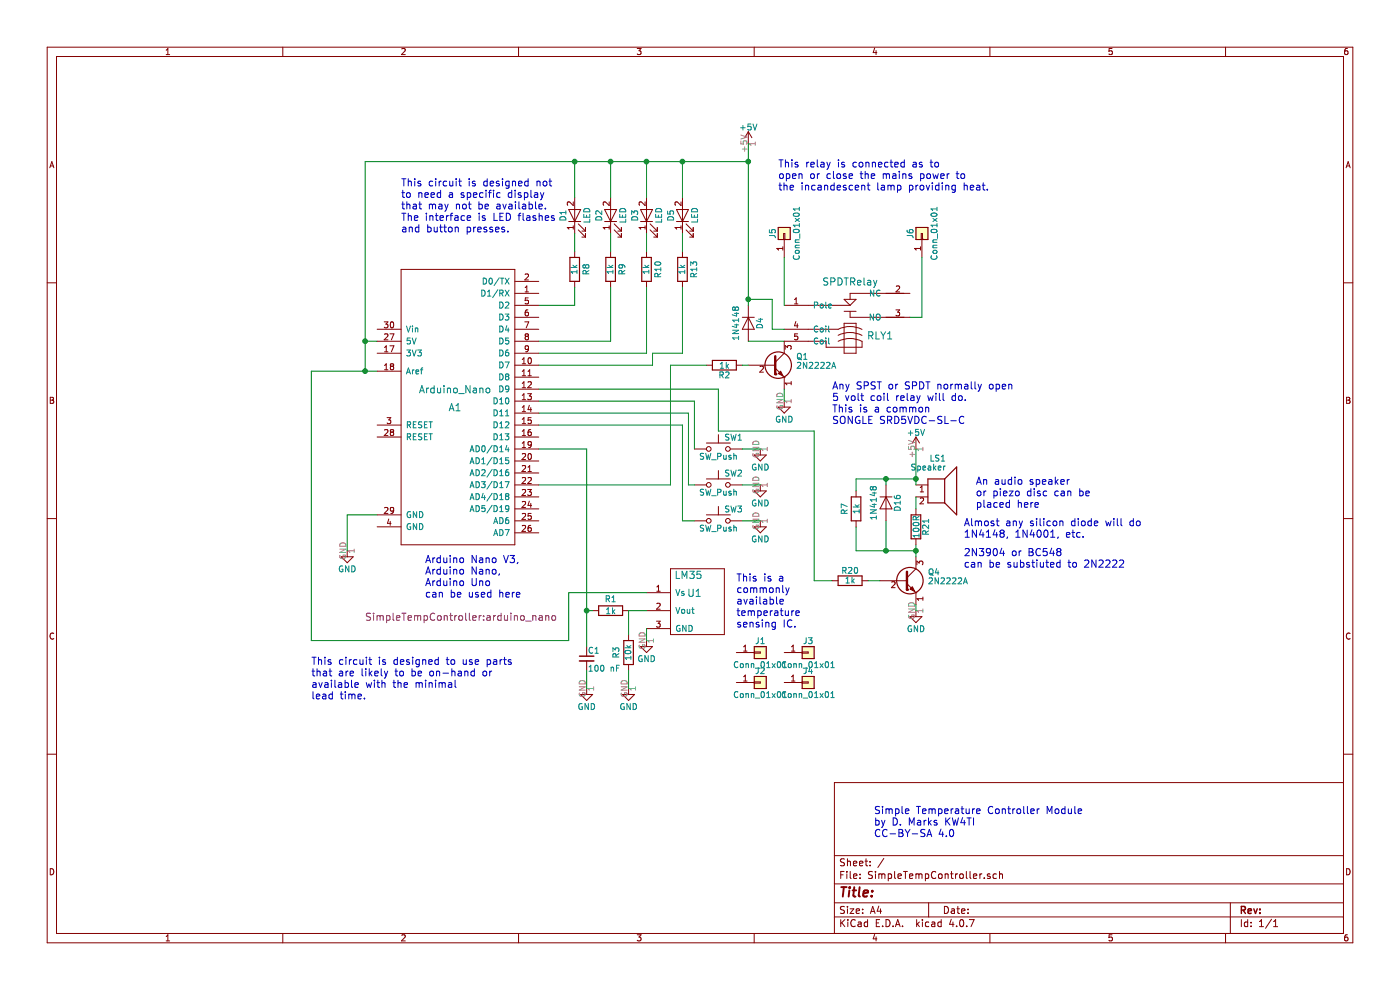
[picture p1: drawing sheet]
EESchema Schematic File Version 2
LIBS:power
LIBS:device
LIBS:switches
LIBS:relays
LIBS:motors
LIBS:transistors
LIBS:conn
LIBS:linear
LIBS:regul
LIBS:74xx
LIBS:cmos4000
LIBS:adc-dac
LIBS:memory
LIBS:xilinx
LIBS:microcontrollers
LIBS:dsp
LIBS:microchip
LIBS:analog_switches
LIBS:motorola
LIBS:texas
LIBS:intel
LIBS:audio
LIBS:interface
LIBS:digital-audio
LIBS:philips
LIBS:display
LIBS:cypress
LIBS:siliconi
LIBS:opto
LIBS:atmel
LIBS:contrib
LIBS:valves
LIBS:arduino_nano
LIBS:lm35
LIBS:spdtrelay
LIBS:SimpleTempController-cache
EELAYER 25 0
EELAYER END
$Descr A4 11693 8268
encoding utf-8
Sheet 1 1
Title ""
Date ""
Rev ""
Comp ""
Comment1 ""
Comment2 ""
Comment3 ""
Comment4 ""
$EndDescr
$Comp
L Arduino_Nano A1
U 1 1
P 3800 3400
F 0 "A1" H 3800 3400 60  0000 C CNN
F 1 "Arduino_Nano" H 3800 3550 60  0000 C CNN
F 2 "SimpleTempController:arduino_nano" H 3850 1650 60  0000 C CNN
F 3 "" H 3800 3400 60  0000 C CNN
	1    3800 3400
	1    0    0    -1  
$EndComp
$Comp
L GND #PWR1
U 1 1
P 2900 4600
F 0 "#PWR1" H 2900 4350 50  0001 C CNN
F 1 "GND" H 2900 4450 50  0000 C CNN
F 2 "" H 2900 4600 50  0001 C CNN
F 3 "" H 2900 4600 50  0001 C CNN
	1    2900 4600
	1    0    0    -1  
$EndComp
$Comp
L +5V #PWR5
U 1 1
P 6250 1200
F 0 "#PWR5" H 6250 1050 50  0001 C CNN
F 1 "+5V" H 6250 1340 50  0000 C CNN
F 2 "" H 6250 1200 50  0001 C CNN
F 3 "" H 6250 1200 50  0001 C CNN
	1    6250 1200
	1    0    0    -1  
$EndComp
Text Notes 7300 7000 0    60   ~ 0
Simple Temperature Controller Module\nby D. Marks KW4TI\nCC-BY-SA 4.0
$Comp
L SW_Push SW2
U 1 1
P 6000 4050
F 0 "SW2" H 6050 4150 50  0000 L CNN
F 1 "SW_Push" H 6000 3990 50  0000 C CNN
F 2 "Buttons_Switches_THT:SW_PUSH_6mm" H 6000 4250 50  0001 C CNN
F 3 "" H 6000 4250 50  0001 C CNN
	1    6000 4050
	1    0    0    -1  
$EndComp
$Comp
L SW_Push SW3
U 1 1
P 6000 4350
F 0 "SW3" H 6050 4450 50  0000 L CNN
F 1 "SW_Push" H 6000 4290 50  0000 C CNN
F 2 "Buttons_Switches_THT:SW_PUSH_6mm" H 6000 4550 50  0001 C CNN
F 3 "" H 6000 4550 50  0001 C CNN
	1    6000 4350
	1    0    0    -1  
$EndComp
$Comp
L GND #PWR6
U 1 1
P 6350 3750
F 0 "#PWR6" H 6350 3500 50  0001 C CNN
F 1 "GND" H 6350 3600 50  0000 C CNN
F 2 "" H 6350 3750 50  0001 C CNN
F 3 "" H 6350 3750 50  0001 C CNN
	1    6350 3750
	1    0    0    -1  
$EndComp
$Comp
L GND #PWR7
U 1 1
P 6350 4050
F 0 "#PWR7" H 6350 3800 50  0001 C CNN
F 1 "GND" H 6350 3900 50  0000 C CNN
F 2 "" H 6350 4050 50  0001 C CNN
F 3 "" H 6350 4050 50  0001 C CNN
	1    6350 4050
	1    0    0    -1  
$EndComp
$Comp
L GND #PWR8
U 1 1
P 6350 4350
F 0 "#PWR8" H 6350 4100 50  0001 C CNN
F 1 "GND" H 6350 4200 50  0000 C CNN
F 2 "" H 6350 4350 50  0001 C CNN
F 3 "" H 6350 4350 50  0001 C CNN
	1    6350 4350
	1    0    0    -1  
$EndComp
$Comp
L 2N3904 Q4
U 1 1
P 7550 4850
F 0 "Q4" H 7750 4925 50  0000 L CNN
F 1 "2N2222A" H 7750 4850 50  0000 L CNN
F 2 "TO_SOT_Packages_THT:TO-92_Molded_Narrow" H 7750 4775 50  0001 L CIN
F 3 "" H 7550 4850 50  0001 L CNN
	1    7550 4850
	1    0    0    -1  
$EndComp
$Comp
L R R20
U 1 1
P 7100 4850
F 0 "R20" V 7180 4850 50  0000 C CNN
F 1 "1k" V 7100 4850 50  0000 C CNN
F 2 "Resistors_THT:R_Axial_DIN0207_L6.3mm_D2.5mm_P7.62mm_Horizontal" V 7030 4850 50  0001 C CNN
F 3 "" H 7100 4850 50  0001 C CNN
	1    7100 4850
	0    -1   -1   0   
$EndComp
$Comp
L GND #PWR11
U 1 1
P 7650 5100
F 0 "#PWR11" H 7650 4850 50  0001 C CNN
F 1 "GND" H 7650 4950 50  0000 C CNN
F 2 "" H 7650 5100 50  0001 C CNN
F 3 "" H 7650 5100 50  0001 C CNN
	1    7650 5100
	1    0    0    -1  
$EndComp
$Comp
L R R2
U 1 1
P 6050 3050
F 0 "R2" V 6130 3050 50  0000 C CNN
F 1 "1k" V 6050 3050 50  0000 C CNN
F 2 "Resistors_THT:R_Axial_DIN0207_L6.3mm_D2.5mm_P7.62mm_Horizontal" V 5980 3050 50  0001 C CNN
F 3 "" H 6050 3050 50  0001 C CNN
	1    6050 3050
	0    1    1    0   
$EndComp
$Comp
L GND #PWR9
U 1 1
P 6550 3350
F 0 "#PWR9" H 6550 3100 50  0001 C CNN
F 1 "GND" H 6550 3200 50  0000 C CNN
F 2 "" H 6550 3350 50  0001 C CNN
F 3 "" H 6550 3350 50  0001 C CNN
	1    6550 3350
	1    0    0    -1  
$EndComp
$Comp
L R R8
U 1 1
P 4800 2250
F 0 "R8" V 4700 2250 50  0000 C CNN
F 1 "1k" V 4800 2250 50  0000 C CNN
F 2 "Resistors_THT:R_Axial_DIN0207_L6.3mm_D2.5mm_P7.62mm_Horizontal" V 4730 2250 50  0001 C CNN
F 3 "" H 4800 2250 50  0001 C CNN
	1    4800 2250
	-1   0    0    1   
$EndComp
Text Notes 6950 3550 0    60   ~ 0
Any SPST or SPDT normally open\n5 volt coil relay will do.\nThis is a common\nSONGLE SRD5VDC-SL-C
Text Notes 6500 1600 0    60   ~ 0
This relay is connected as to\nopen or close the mains power to\nthe incandescent lamp providing heat.
$Comp
L SW_Push SW1
U 1 1
P 6000 3750
F 0 "SW1" H 6050 3850 50  0000 L CNN
F 1 "SW_Push" H 6000 3690 50  0000 C CNN
F 2 "Buttons_Switches_THT:SW_PUSH_6mm" H 6000 3950 50  0001 C CNN
F 3 "" H 6000 3950 50  0001 C CNN
	1    6000 3750
	1    0    0    -1  
$EndComp
$Comp
L LED D1
U 1 1
P 4800 1800
F 0 "D1" H 4800 1900 50  0000 C CNN
F 1 "LED" H 4800 1700 50  0000 C CNN
F 2 "LEDs:LED_D3.0mm" H 4800 1800 50  0001 C CNN
F 3 "" H 4800 1800 50  0001 C CNN
	1    4800 1800
	0    -1   -1   0   
$EndComp
$Comp
L R R9
U 1 1
P 5100 2250
F 0 "R9" V 5000 2250 50  0000 C CNN
F 1 "1k" V 5100 2250 50  0000 C CNN
F 2 "Resistors_THT:R_Axial_DIN0207_L6.3mm_D2.5mm_P7.62mm_Horizontal" V 5030 2250 50  0001 C CNN
F 3 "" H 5100 2250 50  0001 C CNN
	1    5100 2250
	-1   0    0    1   
$EndComp
$Comp
L LED D2
U 1 1
P 5100 1800
F 0 "D2" H 5100 1900 50  0000 C CNN
F 1 "LED" H 5100 1700 50  0000 C CNN
F 2 "LEDs:LED_D3.0mm" H 5100 1800 50  0001 C CNN
F 3 "" H 5100 1800 50  0001 C CNN
	1    5100 1800
	0    -1   -1   0   
$EndComp
$Comp
L LED D3
U 1 1
P 5400 1800
F 0 "D3" H 5400 1900 50  0000 C CNN
F 1 "LED" H 5400 1700 50  0000 C CNN
F 2 "LEDs:LED_D3.0mm" H 5400 1800 50  0001 C CNN
F 3 "" H 5400 1800 50  0001 C CNN
	1    5400 1800
	0    -1   -1   0   
$EndComp
$Comp
L R R10
U 1 1
P 5400 2250
F 0 "R10" V 5300 2250 50  0000 C CNN
F 1 "1k" V 5400 2250 50  0000 C CNN
F 2 "Resistors_THT:R_Axial_DIN0207_L6.3mm_D2.5mm_P7.62mm_Horizontal" V 5330 2250 50  0001 C CNN
F 3 "" H 5400 2250 50  0001 C CNN
	1    5400 2250
	-1   0    0    1   
$EndComp
$Comp
L Speaker LS1
U 1 1
P 7850 4050
F 0 "LS1" H 7900 4275 50  0000 R CNN
F 1 "Speaker" H 7900 4200 50  0000 R CNN
F 2 "Connectors_Terminal_Blocks:TerminalBlock_bornier-2_P5.08mm" H 7850 3850 50  0001 C CNN
F 3 "" H 7840 4000 50  0001 C CNN
	1    7850 4050
	1    0    0    -1  
$EndComp
Text Notes 8150 4250 0    60   ~ 0
An audio speaker\nor piezo disc can be\nplaced here
$Comp
L R R21
U 1 1
P 7650 4400
F 0 "R21" V 7730 4400 50  0000 C CNN
F 1 "100R" V 7650 4400 50  0000 C CNN
F 2 "Resistors_THT:R_Axial_DIN0207_L6.3mm_D2.5mm_P7.62mm_Horizontal" V 7580 4400 50  0001 C CNN
F 3 "" H 7650 4400 50  0001 C CNN
	1    7650 4400
	1    0    0    -1  
$EndComp
$Comp
L D D16
U 1 1
P 7400 4200
F 0 "D16" H 7400 4300 50  0000 C CNN
F 1 "1N4148" H 7400 4100 50  0000 C CNN
F 2 "Diodes_THT:D_DO-41_SOD81_P7.62mm_Horizontal" H 7400 4200 50  0001 C CNN
F 3 "" H 7400 4200 50  0001 C CNN
	1    7400 4200
	0    1    1    0   
$EndComp
$Comp
L R R7
U 1 1
P 7150 4250
F 0 "R7" V 7050 4250 50  0000 C CNN
F 1 "1k" V 7150 4250 50  0000 C CNN
F 2 "Resistors_THT:R_Axial_DIN0207_L6.3mm_D2.5mm_P7.62mm_Horizontal" V 7080 4250 50  0001 C CNN
F 3 "" H 7150 4250 50  0001 C CNN
	1    7150 4250
	1    0    0    -1  
$EndComp
Text Notes 3350 1950 0    60   ~ 0
This circuit is designed not\nto need a specific display\nthat may not be available.\nThe interface is LED flashes\nand button presses.
Text Notes 8050 4500 0    60   ~ 0
Almost any silicon diode will do\n1N4148, 1N4001, etc.
Text Notes 8050 4750 0    60   ~ 0
2N3904 or BC548\ncan be substiuted to 2N2222
Text Notes 3550 5000 0    60   ~ 0
Arduino Nano V3,\nArduino Nano,\nArduino Uno\ncan be used here
$Comp
L LM35 U1
U 1 1
P 6000 4850
F 0 "U1" H 5800 4750 60  0000 C CNN
F 1 "LM35" H 5750 4900 60  0000 C CNN
F 2 "TO_SOT_Packages_THT:TO-92_Inline_Wide" H 6000 4850 60  0001 C CNN
F 3 "" H 6000 4850 60  0001 C CNN
	1    6000 4850
	1    0    0    -1  
$EndComp
$Comp
L R R1
U 1 1
P 5100 5100
F 0 "R1" V 5000 5100 50  0000 C CNN
F 1 "1k" V 5100 5100 50  0000 C CNN
F 2 "Resistors_THT:R_Axial_DIN0207_L6.3mm_D2.5mm_P7.62mm_Horizontal" V 5030 5100 50  0001 C CNN
F 3 "" H 5100 5100 50  0001 C CNN
	1    5100 5100
	0    1    1    0   
$EndComp
$Comp
L GND #PWR2
U 1 1
P 4900 5750
F 0 "#PWR2" H 4900 5500 50  0001 C CNN
F 1 "GND" H 4900 5600 50  0000 C CNN
F 2 "" H 4900 5750 50  0001 C CNN
F 3 "" H 4900 5750 50  0001 C CNN
	1    4900 5750
	1    0    0    -1  
$EndComp
Text Notes 2600 5850 0    60   ~ 0
This circuit is designed to use parts\nthat are likely to be on-hand or\navailable with the minimal\nlead time.
Text Notes 6150 5250 0    60   ~ 0
This is a\ncommonly\navailable\ntemperature\nsensing IC.
$Comp
L Conn_01x01 J1
U 1 1
P 6350 5450
F 0 "J1" H 6350 5550 50  0000 C CNN
F 1 "Conn_01x01" H 6350 5350 50  0000 C CNN
F 2 "Connectors:1pin" H 6350 5450 50  0001 C CNN
F 3 "" H 6350 5450 50  0001 C CNN
	1    6350 5450
	1    0    0    -1  
$EndComp
$Comp
L Conn_01x01 J2
U 1 1
P 6350 5700
F 0 "J2" H 6350 5800 50  0000 C CNN
F 1 "Conn_01x01" H 6350 5600 50  0000 C CNN
F 2 "Connectors:1pin" H 6350 5700 50  0001 C CNN
F 3 "" H 6350 5700 50  0001 C CNN
	1    6350 5700
	1    0    0    -1  
$EndComp
$Comp
L Conn_01x01 J4
U 1 1
P 6750 5700
F 0 "J4" H 6750 5800 50  0000 C CNN
F 1 "Conn_01x01" H 6750 5600 50  0000 C CNN
F 2 "Connectors:1pin" H 6750 5700 50  0001 C CNN
F 3 "" H 6750 5700 50  0001 C CNN
	1    6750 5700
	1    0    0    -1  
$EndComp
$Comp
L Conn_01x01 J3
U 1 1
P 6750 5450
F 0 "J3" H 6750 5550 50  0000 C CNN
F 1 "Conn_01x01" H 6750 5350 50  0000 C CNN
F 2 "Connectors:1pin" H 6750 5450 50  0001 C CNN
F 3 "" H 6750 5450 50  0001 C CNN
	1    6750 5450
	1    0    0    -1  
$EndComp
$Comp
L SPDTRelay RLY1
U 1 1
P 7100 2650
F 0 "RLY1" H 7350 2500 60  0000 C CNN
F 1 "SPDTRelay" H 7100 2950 60  0000 C CNN
F 2 "SimpleTempController:SRDXXRelay" H 7100 2650 60  0001 C CNN
F 3 "" H 7100 2650 60  0001 C CNN
	1    7100 2650
	1    0    0    -1  
$EndComp
$Comp
L 2N3904 Q1
U 1 1
P 6450 3050
F 0 "Q1" H 6650 3125 50  0000 L CNN
F 1 "2N2222A" H 6650 3050 50  0000 L CNN
F 2 "TO_SOT_Packages_THT:TO-92_Molded_Narrow" H 6650 2975 50  0001 L CIN
F 3 "" H 6450 3050 50  0001 L CNN
	1    6450 3050
	1    0    0    -1  
$EndComp
$Comp
L D D4
U 1 1
P 6250 2700
F 0 "D4" H 6250 2800 50  0000 C CNN
F 1 "1N4148" H 6250 2600 50  0000 C CNN
F 2 "Diodes_THT:D_DO-41_SOD81_P7.62mm_Horizontal" H 6250 2700 50  0001 C CNN
F 3 "" H 6250 2700 50  0001 C CNN
	1    6250 2700
	0    1    1    0   
$EndComp
$Comp
L LED D5
U 1 1
P 5700 1800
F 0 "D5" H 5700 1900 50  0000 C CNN
F 1 "LED" H 5700 1700 50  0000 C CNN
F 2 "LEDs:LED_D3.0mm" H 5700 1800 50  0001 C CNN
F 3 "" H 5700 1800 50  0001 C CNN
	1    5700 1800
	0    -1   -1   0   
$EndComp
$Comp
L R R13
U 1 1
P 5700 2250
F 0 "R13" V 5600 2250 50  0000 C CNN
F 1 "1k" V 5700 2250 50  0000 C CNN
F 2 "Resistors_THT:R_Axial_DIN0207_L6.3mm_D2.5mm_P7.62mm_Horizontal" V 5630 2250 50  0001 C CNN
F 3 "" H 5700 2250 50  0001 C CNN
	1    5700 2250
	-1   0    0    1   
$EndComp
$Comp
L Conn_01x01 J5
U 1 1
P 6550 1950
F 0 "J5" H 6550 2050 50  0000 C CNN
F 1 "Conn_01x01" H 6550 1850 50  0000 C CNN
F 2 "Connectors:1pin" H 6550 1950 50  0001 C CNN
F 3 "" H 6550 1950 50  0001 C CNN
	1    6550 1950
	0    -1   -1   0   
$EndComp
$Comp
L Conn_01x01 J6
U 1 1
P 7700 1950
F 0 "J6" H 7700 2050 50  0000 C CNN
F 1 "Conn_01x01" H 7700 1850 50  0000 C CNN
F 2 "Connectors:1pin" H 7700 1950 50  0001 C CNN
F 3 "" H 7700 1950 50  0001 C CNN
	1    7700 1950
	0    -1   -1   0   
$EndComp
$Comp
L +5V #PWR10
U 1 1
P 7650 3750
F 0 "#PWR10" H 7650 3600 50  0001 C CNN
F 1 "+5V" H 7650 3890 50  0000 C CNN
F 2 "" H 7650 3750 50  0001 C CNN
F 3 "" H 7650 3750 50  0001 C CNN
	1    7650 3750
	1    0    0    -1  
$EndComp
$Comp
L C_Small C1
U 1 1
P 4900 5500
F 0 "C1" H 4910 5570 50  0000 L CNN
F 1 "100 nF" H 4910 5420 50  0000 L CNN
F 2 "Capacitors_THT:C_Disc_D5.0mm_W2.5mm_P5.00mm" H 4900 5500 50  0001 C CNN
F 3 "" H 4900 5500 50  0001 C CNN
	1    4900 5500
	1    0    0    -1  
$EndComp
Wire Wire Line
	2900 4300 2900 4600
Wire Wire Line
	2900 4300 3150 4300
Wire Wire Line
	4500 3550 5700 3550
Wire Wire Line
	4500 2850 5100 2850
Wire Wire Line
	4500 2550 4800 2550
Wire Wire Line
	6350 3750 6200 3750
Wire Wire Line
	6350 4050 6200 4050
Wire Wire Line
	5750 4050 5800 4050
Wire Wire Line
	5700 4350 5800 4350
Wire Wire Line
	4500 2950 5400 2950
Wire Wire Line
	7350 4850 7250 4850
Wire Wire Line
	6950 4850 6800 4850
Wire Wire Line
	7650 5100 7650 5050
Wire Wire Line
	7650 4550 7650 4650
Wire Wire Line
	7650 4150 7650 4250
Wire Wire Line
	7650 3750 7650 4050
Wire Wire Line
	7400 4350 7400 4600
Wire Wire Line
	7150 4600 7650 4600
Connection ~ 7650 4600
Wire Wire Line
	7400 4050 7400 4000
Wire Wire Line
	7150 4000 7650 4000
Connection ~ 7650 4000
Wire Wire Line
	6550 3350 6550 3250
Wire Wire Line
	6200 3050 6250 3050
Wire Wire Line
	5600 3050 5900 3050
Wire Wire Line
	3050 1350 3050 3100
Wire Wire Line
	4800 1950 4800 2100
Wire Wire Line
	4800 1350 4800 1650
Wire Wire Line
	5100 1950 5100 2100
Wire Wire Line
	5100 1350 5100 1650
Wire Wire Line
	5400 1350 5400 1650
Wire Wire Line
	5400 2100 5400 1950
Wire Wire Line
	4500 3450 5750 3450
Wire Wire Line
	4500 3350 5800 3350
Wire Wire Line
	6800 4850 6800 3600
Wire Wire Line
	6800 3600 6000 3600
Wire Wire Line
	6000 3600 6000 3250
Wire Wire Line
	6000 3250 4500 3250
Wire Wire Line
	7150 4100 7150 4000
Connection ~ 7400 4000
Wire Wire Line
	7150 4400 7150 4600
Connection ~ 7400 4600
Wire Wire Line
	6350 4350 6200 4350
Wire Wire Line
	2600 3100 2600 5350
Wire Wire Line
	2600 5350 4750 5350
Wire Wire Line
	4750 5350 4750 4950
Wire Wire Line
	4900 5600 4900 5750
Wire Wire Line
	4900 3750 4900 5400
Wire Wire Line
	4900 3750 4500 3750
Wire Wire Line
	4500 4050 5600 4050
Wire Wire Line
	6550 2850 6250 2850
Wire Wire Line
	6550 2750 6450 2750
Wire Wire Line
	6450 2750 6450 2500
Wire Wire Line
	6450 2500 6250 2500
Connection ~ 6250 2500
Wire Wire Line
	7600 2650 7700 2650
Wire Wire Line
	4800 2550 4800 2400
Wire Wire Line
	5100 2850 5100 2400
Wire Wire Line
	5400 2950 5400 2400
Wire Wire Line
	5800 3350 5800 3750
Wire Wire Line
	5750 3450 5750 4050
Wire Wire Line
	5700 3550 5700 4350
Wire Wire Line
	5600 4050 5600 3050
Wire Wire Line
	5700 1350 5700 1650
Wire Wire Line
	5700 2100 5700 1950
Wire Wire Line
	5700 2400 5700 2950
Wire Wire Line
	5700 2950 5450 2950
Wire Wire Line
	5450 2950 5450 3050
Wire Wire Line
	5450 3050 4500 3050
Wire Wire Line
	6550 2150 6550 2550
Wire Wire Line
	7700 2650 7700 2150
Wire Wire Line
	3050 1350 6250 1350
Connection ~ 5700 1350
Connection ~ 5400 1350
Connection ~ 5100 1350
Connection ~ 4800 1350
Wire Wire Line
	2600 3100 3150 3100
Wire Wire Line
	3150 2850 3050 2850
Connection ~ 3050 2850
Connection ~ 3050 3100
Wire Wire Line
	6250 1200 6250 2550
Connection ~ 6250 1350
Wire Wire Line
	5250 5100 5400 5100
Wire Wire Line
	4750 4950 5400 4950
Wire Wire Line
	4950 5100 4900 5100
Connection ~ 4900 5100
$Comp
L GND #PWR4
U 1 1
P 5400 5350
F 0 "#PWR4" H 5400 5100 50  0001 C CNN
F 1 "GND" H 5400 5200 50  0000 C CNN
F 2 "" H 5400 5350 50  0001 C CNN
F 3 "" H 5400 5350 50  0001 C CNN
	1    5400 5350
	1    0    0    -1  
$EndComp
Wire Wire Line
	5400 5350 5400 5250
$Comp
L R R3
U 1 1
P 5250 5450
F 0 "R3" V 5350 5450 50  0000 C CNN
F 1 "10k" V 5250 5450 50  0000 C CNN
F 2 "Resistors_THT:R_Axial_DIN0207_L6.3mm_D2.5mm_P7.62mm_Horizontal" V 5180 5450 50  0001 C CNN
F 3 "" H 5250 5450 50  0001 C CNN
	1    5250 5450
	-1   0    0    1   
$EndComp
Wire Wire Line
	5250 5300 5250 5100
$Comp
L GND #PWR3
U 1 1
P 5250 5750
F 0 "#PWR3" H 5250 5500 50  0001 C CNN
F 1 "GND" H 5250 5600 50  0000 C CNN
F 2 "" H 5250 5750 50  0001 C CNN
F 3 "" H 5250 5750 50  0001 C CNN
	1    5250 5750
	1    0    0    -1  
$EndComp
Wire Wire Line
	5250 5750 5250 5600
$EndSCHEMATC
